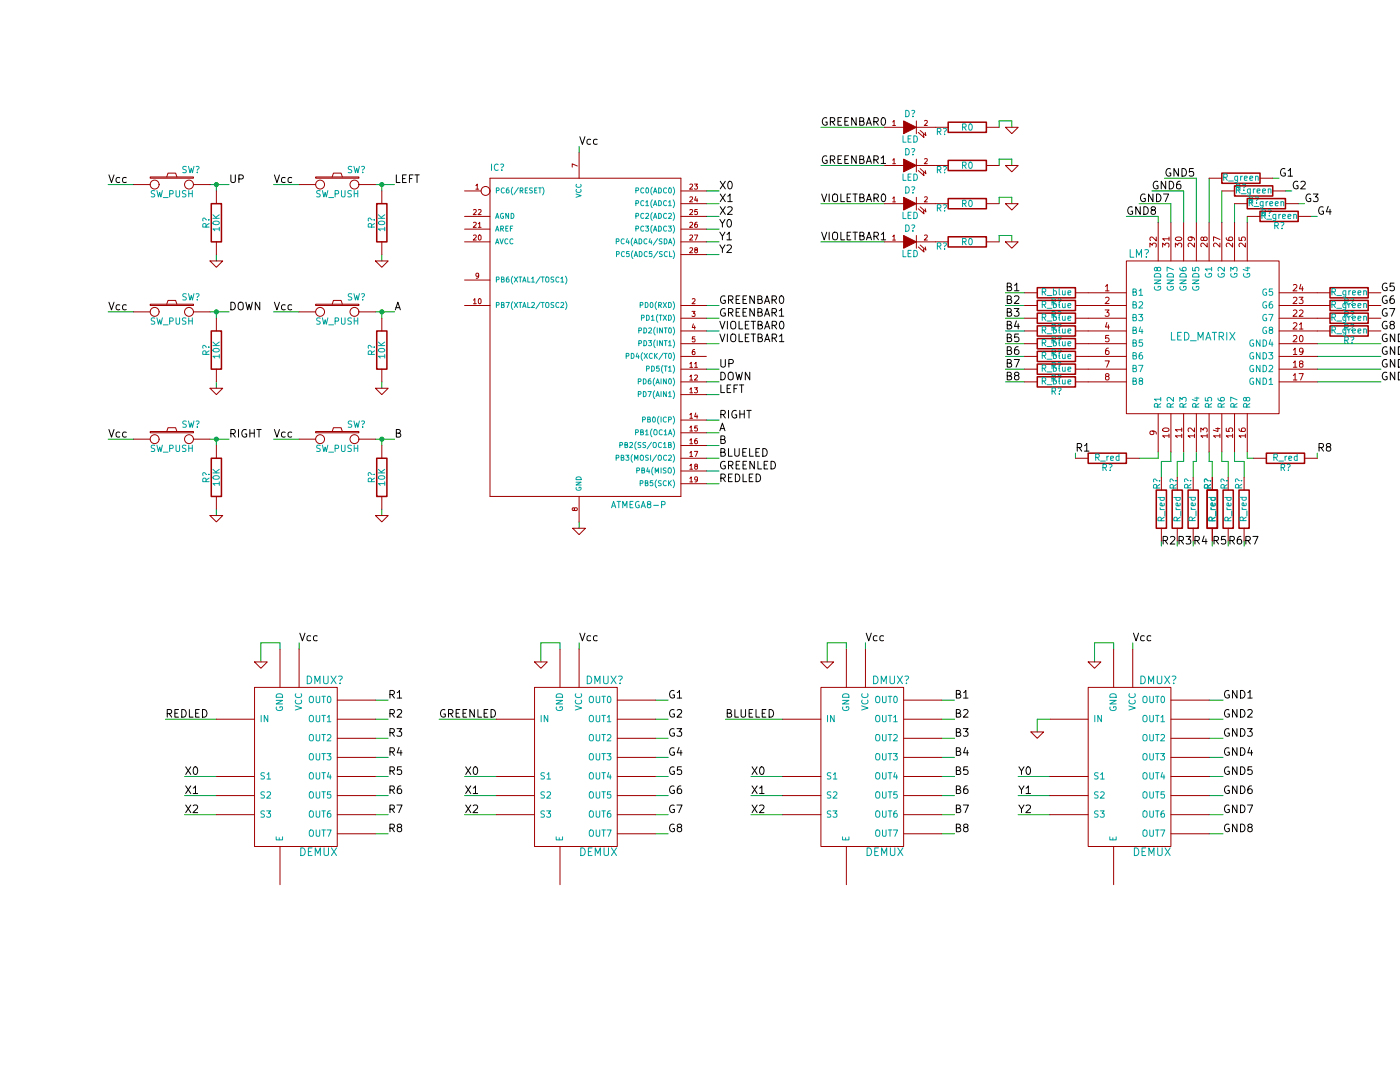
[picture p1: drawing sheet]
EESchema Schematic File Version 2  date mer. 01 août 2012 18:46:12 CEST
LIBS:power
LIBS:device
LIBS:transistors
LIBS:conn
LIBS:linear
LIBS:regul
LIBS:74xx
LIBS:cmos4000
LIBS:adc-dac
LIBS:memory
LIBS:xilinx
LIBS:special
LIBS:microcontrollers
LIBS:dsp
LIBS:microchip
LIBS:analog_switches
LIBS:motorola
LIBS:texas
LIBS:intel
LIBS:audio
LIBS:interface
LIBS:digital-audio
LIBS:philips
LIBS:display
LIBS:cypress
LIBS:siliconi
LIBS:opto
LIBS:atmel
LIBS:contrib
LIBS:valves
LIBS:PixelDungeon
EELAYER 25  0
EELAYER END
$Descr A4 11700 8267
encoding utf-8
Sheet 1 1
Title ""
Date "1 aug 2012"
Rev ""
Comp ""
Comment1 ""
Comment2 ""
Comment3 ""
Comment4 ""
$EndDescr
Wire Wire Line
	9500 1750 9500 1400
Wire Wire Line
	10150 1500 10100 1500
Wire Wire Line
	10250 1600 10200 1600
Wire Wire Line
	9800 1700 9800 1750
Wire Wire Line
	10850 2900 10350 2900
Wire Wire Line
	10850 2700 10350 2700
Wire Wire Line
	8050 2400 7900 2400
Wire Wire Line
	8050 2500 7900 2500
Wire Wire Line
	8050 2700 7900 2700
Wire Wire Line
	8050 2800 7900 2800
Wire Wire Line
	7900 3000 8050 3000
Wire Wire Line
	1300 5650 1700 5650
Wire Wire Line
	6150 5650 5700 5650
Wire Wire Line
	7850 1600 7850 1550
Wire Wire Line
	7850 1550 7950 1550
Wire Wire Line
	7950 1550 7950 1600
Wire Wire Line
	6450 1600 6950 1600
Wire Wire Line
	6450 1900 6950 1900
Wire Wire Line
	7950 1900 7950 1850
Wire Wire Line
	7950 1850 7850 1850
Wire Wire Line
	7850 1850 7850 1900
Wire Wire Line
	7850 1300 7850 1250
Wire Wire Line
	7850 1250 7950 1250
Wire Wire Line
	7950 1250 7950 1300
Wire Wire Line
	6450 1300 6950 1300
Wire Wire Line
	6450 1000 6950 1000
Wire Wire Line
	7950 1000 7950 950 
Wire Wire Line
	7950 950  7850 950 
Wire Wire Line
	7850 950  7850 1000
Wire Wire Line
	5650 2600 5550 2600
Wire Wire Line
	5650 2400 5550 2400
Wire Wire Line
	5650 3000 5550 3000
Wire Wire Line
	5650 3300 5550 3300
Wire Wire Line
	5550 3500 5650 3500
Wire Wire Line
	5650 3700 5550 3700
Wire Wire Line
	5650 2000 5550 2000
Wire Wire Line
	5650 1800 5550 1800
Wire Wire Line
	5650 1600 5550 1600
Wire Wire Line
	4550 4100 4550 4150
Wire Wire Line
	3000 2050 3000 2000
Wire Wire Line
	3000 1500 3000 1450
Wire Wire Line
	2950 1450 3100 1450
Connection ~ 3000 1450
Connection ~ 3000 2450
Wire Wire Line
	2950 2450 3100 2450
Wire Wire Line
	3000 2450 3000 2500
Wire Wire Line
	3000 3050 3000 3000
Wire Wire Line
	3000 4050 3000 4000
Wire Wire Line
	3000 3500 3000 3450
Wire Wire Line
	2950 3450 3100 3450
Connection ~ 3000 3450
Connection ~ 1700 3450
Wire Wire Line
	1650 3450 1800 3450
Wire Wire Line
	1700 3450 1700 3500
Wire Wire Line
	1700 4050 1700 4000
Wire Wire Line
	1700 3050 1700 3000
Wire Wire Line
	1700 2500 1700 2450
Wire Wire Line
	1650 2450 1800 2450
Connection ~ 1700 2450
Connection ~ 1700 1450
Wire Wire Line
	1650 1450 1800 1450
Wire Wire Line
	1700 1450 1700 1500
Wire Wire Line
	1450 6400 1700 6400
Wire Wire Line
	1450 6100 1700 6100
Wire Wire Line
	3900 6400 3650 6400
Wire Wire Line
	3900 6100 3650 6100
Wire Wire Line
	6150 6250 5900 6250
Wire Wire Line
	8000 6400 8250 6400
Wire Wire Line
	8000 6100 8250 6100
Wire Wire Line
	9610 6550 9500 6550
Wire Wire Line
	9610 5800 9500 5800
Wire Wire Line
	9600 1500 9600 1750
Wire Wire Line
	9050 1500 9300 1500
Wire Wire Line
	9300 1500 9300 1750
Wire Wire Line
	9200 1750 9200 1600
Wire Wire Line
	7400 6550 7500 6550
Wire Wire Line
	7400 6250 7500 6250
Wire Wire Line
	7400 5950 7500 5950
Wire Wire Line
	7400 5650 7500 5650
Wire Wire Line
	7400 5500 7500 5500
Wire Wire Line
	7400 5800 7500 5800
Wire Wire Line
	7400 6100 7500 6100
Wire Wire Line
	7400 6400 7500 6400
Wire Wire Line
	5150 6550 5250 6550
Wire Wire Line
	5150 6250 5250 6250
Wire Wire Line
	5150 5950 5250 5950
Wire Wire Line
	5150 5650 5250 5650
Wire Wire Line
	5150 5500 5250 5500
Wire Wire Line
	5150 5800 5250 5800
Wire Wire Line
	5150 6100 5250 6100
Wire Wire Line
	5150 6400 5250 6400
Wire Wire Line
	8950 3600 9100 3600
Wire Wire Line
	9125 3750 9125 3625
Wire Wire Line
	9125 3625 9200 3625
Wire Wire Line
	9200 3625 9200 3550
Wire Wire Line
	9850 3600 9800 3600
Wire Wire Line
	9800 3600 9800 3550
Wire Wire Line
	9650 3750 9650 3625
Wire Wire Line
	9375 3750 9375 3625
Wire Wire Line
	9650 3625 9600 3625
Wire Wire Line
	9600 3625 9600 3550
Wire Wire Line
	9375 3625 9400 3625
Wire Wire Line
	9400 3625 9400 3550
Wire Wire Line
	2950 6400 3050 6400
Wire Wire Line
	2950 6100 3050 6100
Wire Wire Line
	2950 5800 3050 5800
Wire Wire Line
	2950 5500 3050 5500
Wire Wire Line
	8750 5100 8750 5050
Wire Wire Line
	8600 5200 8600 5050
Wire Wire Line
	8600 5050 8750 5050
Wire Wire Line
	6650 5100 6650 5050
Wire Wire Line
	6500 5200 6500 5050
Wire Wire Line
	6500 5050 6650 5050
Wire Wire Line
	4400 5100 4400 5050
Wire Wire Line
	4250 5200 4250 5050
Wire Wire Line
	4250 5050 4400 5050
Wire Wire Line
	2200 5100 2200 5050
Wire Wire Line
	2050 5200 2050 5050
Wire Wire Line
	2050 5050 2200 5050
Wire Wire Line
	2350 5050 2350 5100
Wire Wire Line
	4550 5050 4550 5100
Wire Wire Line
	6800 5050 6800 5100
Wire Wire Line
	8900 5050 8900 5100
Wire Wire Line
	2950 5650 3050 5650
Wire Wire Line
	2950 5950 3050 5950
Wire Wire Line
	2950 6250 3050 6250
Wire Wire Line
	2950 6550 3050 6550
Wire Wire Line
	9500 3550 9500 3625
Wire Wire Line
	9500 3625 9525 3625
Wire Wire Line
	9700 3550 9700 3625
Wire Wire Line
	9700 3625 9775 3625
Wire Wire Line
	9525 3625 9525 3750
Wire Wire Line
	9775 3625 9775 3750
Wire Wire Line
	9300 3550 9300 3625
Wire Wire Line
	9300 3625 9250 3625
Wire Wire Line
	9250 3625 9250 3750
Wire Wire Line
	9100 3600 9100 3550
Wire Wire Line
	9100 1750 9100 1700
Wire Wire Line
	9100 1700 8850 1700
Wire Wire Line
	9200 1600 8950 1600
Wire Wire Line
	9400 1750 9400 1400
Wire Wire Line
	9400 1400 9150 1400
Wire Wire Line
	9610 5950 9500 5950
Wire Wire Line
	9610 5650 9500 5650
Wire Wire Line
	9500 5500 9610 5500
Wire Wire Line
	9500 6100 9610 6100
Wire Wire Line
	9610 6250 9500 6250
Wire Wire Line
	9610 6400 9500 6400
Wire Wire Line
	8250 6250 8000 6250
Wire Wire Line
	5900 6400 6150 6400
Wire Wire Line
	6150 6100 5900 6100
Wire Wire Line
	3650 6250 3900 6250
Wire Wire Line
	1700 6250 1450 6250
Wire Wire Line
	1700 2050 1700 2000
Wire Wire Line
	8250 5650 8150 5650
Wire Wire Line
	8150 5650 8150 5750
Wire Wire Line
	850  3450 1050 3450
Wire Wire Line
	2150 3450 2350 3450
Wire Wire Line
	850  2450 1050 2450
Wire Wire Line
	2150 2450 2350 2450
Wire Wire Line
	850  1450 1050 1450
Wire Wire Line
	2150 1450 2350 1450
Wire Wire Line
	9125 4250 9125 4290
Wire Wire Line
	9250 4250 9250 4290
Wire Wire Line
	9525 4250 9525 4290
Wire Wire Line
	9375 4250 9375 4290
Wire Wire Line
	9650 4250 9650 4290
Wire Wire Line
	9775 4250 9775 4290
Wire Wire Line
	10350 3560 10350 3600
Wire Wire Line
	8450 3560 8450 3600
Wire Wire Line
	4550 1200 4550 1150
Wire Wire Line
	5550 1500 5650 1500
Wire Wire Line
	5650 1700 5550 1700
Wire Wire Line
	5650 1900 5550 1900
Wire Wire Line
	5550 3800 5650 3800
Wire Wire Line
	5650 3600 5550 3600
Wire Wire Line
	5650 3400 5550 3400
Wire Wire Line
	5650 3100 5550 3100
Wire Wire Line
	5650 2900 5550 2900
Wire Wire Line
	5650 2500 5550 2500
Wire Wire Line
	5650 2700 5550 2700
Wire Wire Line
	3900 5650 3450 5650
Wire Wire Line
	8050 2900 7900 2900
Wire Wire Line
	8050 2600 7900 2600
Wire Wire Line
	8050 2300 7900 2300
Wire Wire Line
	10850 2800 10350 2800
Wire Wire Line
	10850 3000 10350 3000
Wire Wire Line
	10350 1700 10300 1700
Wire Wire Line
	9700 1600 9700 1750
Wire Wire Line
	10050 1400 10000 1400
$Comp
L R R?
U 1 1
P 9750 1400
F 0 "R?" V 9830 1400 50  0000 C CNN
F 1 "R_green" V 9750 1400 50  0000 C CNN
	1    9750 1400
	0    1    1    0   
$EndComp
$Comp
L R R?
U 1 1
P 9850 1500
F 0 "R?" V 9930 1500 50  0000 C CNN
F 1 "R_green" V 9850 1500 50  0000 C CNN
	1    9850 1500
	0    1    1    0   
$EndComp
$Comp
L R R?
U 1 1
P 9950 1600
F 0 "R?" V 10030 1600 50  0000 C CNN
F 1 "R_green" V 9950 1600 50  0000 C CNN
	1    9950 1600
	0    1    1    0   
$EndComp
$Comp
L R R?
U 1 1
P 10050 1700
F 0 "R?" V 10130 1700 50  0000 C CNN
F 1 "R_green" V 10050 1700 50  0000 C CNN
	1    10050 1700
	0    1    1    0   
$EndComp
$Comp
L R R?
U 1 1
P 10600 2300
F 0 "R?" V 10680 2300 50  0000 C CNN
F 1 "R_green" V 10600 2300 50  0000 C CNN
	1    10600 2300
	0    1    1    0   
$EndComp
$Comp
L R R?
U 1 1
P 10600 2400
F 0 "R?" V 10680 2400 50  0000 C CNN
F 1 "R_green" V 10600 2400 50  0000 C CNN
	1    10600 2400
	0    1    1    0   
$EndComp
$Comp
L R R?
U 1 1
P 10600 2500
F 0 "R?" V 10680 2500 50  0000 C CNN
F 1 "R_green" V 10600 2500 50  0000 C CNN
	1    10600 2500
	0    1    1    0   
$EndComp
$Comp
L R R?
U 1 1
P 10600 2600
F 0 "R?" V 10680 2600 50  0000 C CNN
F 1 "R_green" V 10600 2600 50  0000 C CNN
	1    10600 2600
	0    1    1    0   
$EndComp
$Comp
L R R?
U 1 1
P 8300 2300
F 0 "R?" V 8380 2300 50  0000 C CNN
F 1 "R_blue" V 8300 2300 50  0000 C CNN
	1    8300 2300
	0    1    1    0   
$EndComp
$Comp
L R R?
U 1 1
P 8300 2400
F 0 "R?" V 8380 2400 50  0000 C CNN
F 1 "R_blue" V 8300 2400 50  0000 C CNN
	1    8300 2400
	0    1    1    0   
$EndComp
$Comp
L R R?
U 1 1
P 8300 2500
F 0 "R?" V 8380 2500 50  0000 C CNN
F 1 "R_blue" V 8300 2500 50  0000 C CNN
	1    8300 2500
	0    1    1    0   
$EndComp
$Comp
L R R?
U 1 1
P 8300 2600
F 0 "R?" V 8380 2600 50  0000 C CNN
F 1 "R_blue" V 8300 2600 50  0000 C CNN
	1    8300 2600
	0    1    1    0   
$EndComp
$Comp
L R R?
U 1 1
P 8300 2700
F 0 "R?" V 8380 2700 50  0000 C CNN
F 1 "R_blue" V 8300 2700 50  0000 C CNN
	1    8300 2700
	0    1    1    0   
$EndComp
$Comp
L R R?
U 1 1
P 8300 2800
F 0 "R?" V 8380 2800 50  0000 C CNN
F 1 "R_blue" V 8300 2800 50  0000 C CNN
	1    8300 2800
	0    1    1    0   
$EndComp
$Comp
L R R?
U 1 1
P 8300 2900
F 0 "R?" V 8380 2900 50  0000 C CNN
F 1 "R_blue" V 8300 2900 50  0000 C CNN
	1    8300 2900
	0    1    1    0   
$EndComp
$Comp
L R R?
U 1 1
P 8300 3000
F 0 "R?" V 8380 3000 50  0000 C CNN
F 1 "R_blue" V 8300 3000 50  0000 C CNN
	1    8300 3000
	0    1    1    0   
$EndComp
Text Label 3450 5650 0    60   ~ 0
GREENLED
$Comp
L DEMUX DMUX?
U 1 1
P 3500 5850
F 0 "DMUX?" H 4750 6350 60  0000 C CNN
F 1 "DEMUX" H 4700 5000 60  0000 C CNN
	1    3500 5850
	1    0    0    -1  
$EndComp
$Comp
L LED D?
U 1 1
P 7150 1600
F 0 "D?" H 7150 1700 50  0000 C CNN
F 1 "LED" H 7150 1500 50  0000 C CNN
	1    7150 1600
	1    0    0    -1  
$EndComp
$Comp
L R R?
U 1 1
P 7600 1600
F 0 "R?" V 7565 1800 50  0000 C CNN
F 1 "R0" V 7600 1600 50  0000 C CNN
	1    7600 1600
	0    -1   -1   0   
$EndComp
$Comp
L GND #PWR?
U 1 1
P 7950 1600
F 0 "#PWR?" H 7950 1600 30  0001 C CNN
F 1 "GND" H 7950 1530 30  0001 C CNN
	1    7950 1600
	1    0    0    -1  
$EndComp
Text Label 6450 1600 0    60   ~ 0
VIOLETBAR0
Text Label 6450 1900 0    60   ~ 0
VIOLETBAR1
$Comp
L GND #PWR?
U 1 1
P 7950 1900
F 0 "#PWR?" H 7950 1900 30  0001 C CNN
F 1 "GND" H 7950 1830 30  0001 C CNN
	1    7950 1900
	1    0    0    -1  
$EndComp
$Comp
L R R?
U 1 1
P 7600 1900
F 0 "R?" V 7565 2100 50  0000 C CNN
F 1 "R0" V 7600 1900 50  0000 C CNN
	1    7600 1900
	0    -1   -1   0   
$EndComp
$Comp
L LED D?
U 1 1
P 7150 1900
F 0 "D?" H 7150 2000 50  0000 C CNN
F 1 "LED" H 7150 1800 50  0000 C CNN
	1    7150 1900
	1    0    0    -1  
$EndComp
$Comp
L LED D?
U 1 1
P 7150 1300
F 0 "D?" H 7150 1400 50  0000 C CNN
F 1 "LED" H 7150 1200 50  0000 C CNN
	1    7150 1300
	1    0    0    -1  
$EndComp
$Comp
L R R?
U 1 1
P 7600 1300
F 0 "R?" V 7565 1500 50  0000 C CNN
F 1 "R0" V 7600 1300 50  0000 C CNN
	1    7600 1300
	0    -1   -1   0   
$EndComp
$Comp
L GND #PWR?
U 1 1
P 7950 1300
F 0 "#PWR?" H 7950 1300 30  0001 C CNN
F 1 "GND" H 7950 1230 30  0001 C CNN
	1    7950 1300
	1    0    0    -1  
$EndComp
Text Label 6450 1300 0    60   ~ 0
GREENBAR1
Text Label 6450 1000 0    60   ~ 0
GREENBAR0
$Comp
L GND #PWR?
U 1 1
P 7950 1000
F 0 "#PWR?" H 7950 1000 30  0001 C CNN
F 1 "GND" H 7950 930 30  0001 C CNN
	1    7950 1000
	1    0    0    -1  
$EndComp
$Comp
L R R?
U 1 1
P 7600 1000
F 0 "R?" V 7565 1200 50  0000 C CNN
F 1 "R0" V 7600 1000 50  0000 C CNN
	1    7600 1000
	0    -1   -1   0   
$EndComp
$Comp
L LED D?
U 1 1
P 7150 1000
F 0 "D?" H 7150 1100 50  0000 C CNN
F 1 "LED" H 7150 900 50  0000 C CNN
	1    7150 1000
	1    0    0    -1  
$EndComp
Text Label 5650 2700 0    60   ~ 0
VIOLETBAR1
Text Label 5650 2600 0    60   ~ 0
VIOLETBAR0
Text Label 5650 2500 0    60   ~ 0
GREENBAR1
Text Label 5650 2400 0    60   ~ 0
GREENBAR0
Text Label 5650 3500 0    60   ~ 0
B
Text Label 5650 3400 0    60   ~ 0
A
Text Label 5650 3300 0    60   ~ 0
RIGHT
Text Label 5650 3100 0    60   ~ 0
LEFT
Text Label 5650 3000 0    60   ~ 0
DOWN
Text Label 5650 2900 0    60   ~ 0
UP
Text Label 5700 5650 0    60   ~ 0
BLUELED
Text Label 1300 5650 0    60   ~ 0
REDLED
Text Label 5650 3600 0    60   ~ 0
BLUELED
Text Label 5650 3700 0    60   ~ 0
GREENLED
Text Label 5650 3800 0    60   ~ 0
REDLED
Text Label 5650 2000 0    60   ~ 0
Y2
Text Label 5650 1900 0    60   ~ 0
Y1
Text Label 5650 1800 0    60   ~ 0
Y0
Text Label 5650 1700 0    60   ~ 0
X2
Text Label 5650 1600 0    60   ~ 0
X1
Text Label 5650 1500 0    60   ~ 0
X0
$Comp
L GND #PWR?
U 1 1
P 4550 4150
F 0 "#PWR?" H 4550 4150 30  0001 C CNN
F 1 "GND" H 4550 4080 30  0001 C CNN
	1    4550 4150
	1    0    0    -1  
$EndComp
Text Label 4550 1150 0    60   ~ 0
Vcc
$Comp
L ATMEGA8-P IC?
U 1 1
P 4550 2600
F 0 "IC?" H 3850 3850 50  0000 L BNN
F 1 "ATMEGA8-P" H 4800 1200 50  0000 L BNN
F 2 "DIL28" H 5050 1125 50  0001 C CNN
	1    4550 2600
	1    0    0    -1  
$EndComp
$Comp
L R R?
U 1 1
P 9525 4000
F 0 "R?" V 9560 3800 50  0000 C CNN
F 1 "R_red" V 9525 4000 50  0000 C CNN
	1    9525 4000
	-1   0    0    1   
$EndComp
$Comp
L R R?
U 1 1
P 10100 3600
F 0 "R?" V 10180 3600 50  0000 C CNN
F 1 "R_red" V 10100 3600 50  0000 C CNN
	1    10100 3600
	0    1    1    0   
$EndComp
$Comp
L R R?
U 1 1
P 9525 4000
F 0 "R?" V 9560 3800 50  0000 C CNN
F 1 "R_red" V 9525 4000 50  0000 C CNN
	1    9525 4000
	-1   0    0    1   
$EndComp
$Comp
L R R?
U 1 1
P 9650 4000
F 0 "R?" V 9680 3800 50  0000 C CNN
F 1 "R_red" V 9650 4000 50  0000 C CNN
	1    9650 4000
	-1   0    0    1   
$EndComp
$Comp
L R R?
U 1 1
P 9775 4000
F 0 "R?" V 9740 4200 50  0000 C CNN
F 1 "R_red" V 9775 4000 50  0000 C CNN
	1    9775 4000
	1    0    0    -1  
$EndComp
$Comp
L R R?
U 1 1
P 9375 4000
F 0 "R?" V 9340 4200 50  0000 C CNN
F 1 "R_red" V 9375 4000 50  0000 C CNN
	1    9375 4000
	1    0    0    -1  
$EndComp
$Comp
L R R?
U 1 1
P 9250 4000
F 0 "R?" V 9280 3800 50  0000 C CNN
F 1 "R_red" V 9250 4000 50  0000 C CNN
	1    9250 4000
	-1   0    0    1   
$EndComp
$Comp
L R R?
U 1 1
P 9125 4000
F 0 "R?" V 9160 3800 50  0000 C CNN
F 1 "R_red" V 9125 4000 50  0000 C CNN
	1    9125 4000
	-1   0    0    1   
$EndComp
$Comp
L R R?
U 1 1
P 8700 3600
F 0 "R?" V 8780 3600 50  0000 C CNN
F 1 "R_red" V 8700 3600 50  0000 C CNN
	1    8700 3600
	0    1    1    0   
$EndComp
$Comp
L DEMUX DMUX?
U 1 1
P 5750 5850
F 0 "DMUX?" H 7000 6350 60  0000 C CNN
F 1 "DEMUX" H 6950 5000 60  0000 C CNN
	1    5750 5850
	1    0    0    -1  
$EndComp
Text Label 2150 1450 0    60   ~ 0
Vcc
Text Label 850  1450 0    60   ~ 0
Vcc
Text Label 2150 2450 0    60   ~ 0
Vcc
Text Label 850  2450 0    60   ~ 0
Vcc
Text Label 2150 3450 0    60   ~ 0
Vcc
Text Label 850  3450 0    60   ~ 0
Vcc
Text Label 8900 5050 0    60   ~ 0
Vcc
Text Label 6800 5050 0    60   ~ 0
Vcc
Text Label 4550 5050 0    60   ~ 0
Vcc
Text Label 2350 5050 0    60   ~ 0
Vcc
$Comp
L SW_PUSH SW?
U 1 1
P 2650 3450
F 0 "SW?" H 2800 3560 50  0000 C CNN
F 1 "SW_PUSH" H 2650 3370 50  0000 C CNN
	1    2650 3450
	1    0    0    -1  
$EndComp
$Comp
L SW_PUSH SW?
U 1 1
P 1350 3450
F 0 "SW?" H 1500 3560 50  0000 C CNN
F 1 "SW_PUSH" H 1350 3370 50  0000 C CNN
	1    1350 3450
	1    0    0    -1  
$EndComp
$Comp
L SW_PUSH SW?
U 1 1
P 2650 2450
F 0 "SW?" H 2800 2560 50  0000 C CNN
F 1 "SW_PUSH" H 2650 2370 50  0000 C CNN
	1    2650 2450
	1    0    0    -1  
$EndComp
$Comp
L SW_PUSH SW?
U 1 1
P 1350 2450
F 0 "SW?" H 1500 2560 50  0000 C CNN
F 1 "SW_PUSH" H 1350 2370 50  0000 C CNN
	1    1350 2450
	1    0    0    -1  
$EndComp
$Comp
L SW_PUSH SW?
U 1 1
P 2650 1450
F 0 "SW?" H 2800 1560 50  0000 C CNN
F 1 "SW_PUSH" H 2650 1370 50  0000 C CNN
	1    2650 1450
	1    0    0    -1  
$EndComp
$Comp
L SW_PUSH SW?
U 1 1
P 1350 1450
F 0 "SW?" H 1500 1560 50  0000 C CNN
F 1 "SW_PUSH" H 1350 1370 50  0000 C CNN
	1    1350 1450
	1    0    0    -1  
$EndComp
$Comp
L GND #PWR02
U 1 1
P 8150 5750
F 0 "#PWR02" H 8150 5750 30  0001 C CNN
F 1 "GND" H 8150 5680 30  0001 C CNN
	1    8150 5750
	1    0    0    -1  
$EndComp
$Comp
L R R?
U 1 1
P 3000 1750
F 0 "R?" V 3080 1750 50  0000 C CNN
F 1 "10K" V 3000 1750 50  0000 C CNN
	1    3000 1750
	-1   0    0    1   
$EndComp
$Comp
L GND #PWR03
U 1 1
P 3000 2050
F 0 "#PWR03" H 3000 2050 30  0001 C CNN
F 1 "GND" H 3000 1980 30  0001 C CNN
	1    3000 2050
	1    0    0    -1  
$EndComp
Text Label 3100 1450 0    60   ~ 0
LEFT
Text Label 3100 2450 0    60   ~ 0
A
$Comp
L GND #PWR04
U 1 1
P 3000 3050
F 0 "#PWR04" H 3000 3050 30  0001 C CNN
F 1 "GND" H 3000 2980 30  0001 C CNN
	1    3000 3050
	1    0    0    -1  
$EndComp
$Comp
L R R?
U 1 1
P 3000 2750
F 0 "R?" V 3080 2750 50  0000 C CNN
F 1 "10K" V 3000 2750 50  0000 C CNN
	1    3000 2750
	-1   0    0    1   
$EndComp
$Comp
L R R?
U 1 1
P 3000 3750
F 0 "R?" V 3080 3750 50  0000 C CNN
F 1 "10K" V 3000 3750 50  0000 C CNN
	1    3000 3750
	-1   0    0    1   
$EndComp
$Comp
L GND #PWR05
U 1 1
P 3000 4050
F 0 "#PWR05" H 3000 4050 30  0001 C CNN
F 1 "GND" H 3000 3980 30  0001 C CNN
	1    3000 4050
	1    0    0    -1  
$EndComp
Text Label 3100 3450 0    60   ~ 0
B
Text Label 1800 3450 0    60   ~ 0
RIGHT
$Comp
L GND #PWR06
U 1 1
P 1700 4050
F 0 "#PWR06" H 1700 4050 30  0001 C CNN
F 1 "GND" H 1700 3980 30  0001 C CNN
	1    1700 4050
	1    0    0    -1  
$EndComp
$Comp
L R R?
U 1 1
P 1700 3750
F 0 "R?" V 1780 3750 50  0000 C CNN
F 1 "10K" V 1700 3750 50  0000 C CNN
	1    1700 3750
	-1   0    0    1   
$EndComp
$Comp
L R R?
U 1 1
P 1700 2750
F 0 "R?" V 1780 2750 50  0000 C CNN
F 1 "10K" V 1700 2750 50  0000 C CNN
	1    1700 2750
	-1   0    0    1   
$EndComp
$Comp
L GND #PWR07
U 1 1
P 1700 3050
F 0 "#PWR07" H 1700 3050 30  0001 C CNN
F 1 "GND" H 1700 2980 30  0001 C CNN
	1    1700 3050
	1    0    0    -1  
$EndComp
Text Label 1800 2450 0    60   ~ 0
DOWN
Text Label 1800 1450 0    60   ~ 0
UP
$Comp
L GND #PWR08
U 1 1
P 1700 2050
F 0 "#PWR08" H 1700 2050 30  0001 C CNN
F 1 "GND" H 1700 1980 30  0001 C CNN
	1    1700 2050
	1    0    0    -1  
$EndComp
$Comp
L R R?
U 1 1
P 1700 1750
F 0 "R?" V 1780 1750 50  0000 C CNN
F 1 "10K" V 1700 1750 50  0000 C CNN
	1    1700 1750
	-1   0    0    1   
$EndComp
Text Label 5900 6250 0    60   ~ 0
X1
Text Label 10350 1700 0    60   ~ 0
G4
Text Label 10050 1400 0    60   ~ 0
G1
Text Label 10150 1500 0    60   ~ 0
G2
Text Label 10250 1600 0    60   ~ 0
G3
Text Label 9150 1400 0    60   ~ 0
GND5
Text Label 9050 1500 0    60   ~ 0
GND6
Text Label 8950 1600 0    60   ~ 0
GND7
Text Label 8850 1700 0    60   ~ 0
GND8
Text Label 7900 3000 0    60   ~ 0
B8
Text Label 7900 2900 0    60   ~ 0
B7
Text Label 7900 2800 0    60   ~ 0
B6
Text Label 7900 2700 0    60   ~ 0
B5
Text Label 7900 2600 0    60   ~ 0
B4
Text Label 7900 2500 0    60   ~ 0
B3
Text Label 7900 2400 0    60   ~ 0
B2
Text Label 7900 2300 0    60   ~ 0
B1
Text Label 10850 2300 0    60   ~ 0
G5
Text Label 10850 2400 0    60   ~ 0
G6
Text Label 10850 2500 0    60   ~ 0
G7
Text Label 10850 2600 0    60   ~ 0
G8
Text Label 10850 2700 0    60   ~ 0
GND4
Text Label 10850 2800 0    60   ~ 0
GND3
Text Label 10850 2900 0    60   ~ 0
GND2
Text Label 10850 3000 0    60   ~ 0
GND1
$Comp
L DEMUX DMUX?
U 1 1
P 7850 5850
F 0 "DMUX?" H 9100 6350 60  0000 C CNN
F 1 "DEMUX" H 9050 5000 60  0000 C CNN
	1    7850 5850
	1    0    0    -1  
$EndComp
Text Label 8000 6400 0    60   ~ 0
Y2
Text Label 9610 5500 0    60   ~ 0
GND1
Text Label 9610 5650 0    60   ~ 0
GND2
Text Label 9610 5800 0    60   ~ 0
GND3
Text Label 9610 5950 0    60   ~ 0
GND4
Text Label 9610 6100 0    60   ~ 0
GND5
Text Label 9610 6250 0    60   ~ 0
GND6
Text Label 9610 6400 0    60   ~ 0
GND7
Text Label 9610 6550 0    60   ~ 0
GND8
Text Label 7500 5500 0    60   ~ 0
B1
Text Label 7500 5650 0    60   ~ 0
B2
Text Label 7500 5800 0    60   ~ 0
B3
Text Label 7500 5950 0    60   ~ 0
B4
Text Label 7500 6100 0    60   ~ 0
B5
Text Label 7500 6250 0    60   ~ 0
B6
Text Label 7500 6400 0    60   ~ 0
B7
Text Label 7500 6550 0    60   ~ 0
B8
Text Label 5250 5500 0    60   ~ 0
G1
Text Label 5250 5650 0    60   ~ 0
G2
Text Label 5250 5800 0    60   ~ 0
G3
Text Label 5250 5950 0    60   ~ 0
G4
Text Label 5250 6100 0    60   ~ 0
G5
Text Label 5250 6250 0    60   ~ 0
G6
Text Label 5250 6400 0    60   ~ 0
G7
Text Label 5250 6550 0    60   ~ 0
G8
Text Label 8000 6100 0    60   ~ 0
Y0
Text Label 8000 6250 0    60   ~ 0
Y1
Text Label 5900 6400 0    60   ~ 0
X2
Text Label 5900 6100 0    60   ~ 0
X0
Text Label 3650 6400 0    60   ~ 0
X2
Text Label 3650 6100 0    60   ~ 0
X0
Text Label 3650 6250 0    60   ~ 0
X1
Text Label 1450 6400 0    60   ~ 0
X2
Text Label 1450 6100 0    60   ~ 0
X0
Text Label 1450 6250 0    60   ~ 0
X1
$Comp
L DEMUX DMUX?
U 1 1
P 1300 5850
F 0 "DMUX?" H 2550 6350 60  0000 C CNN
F 1 "DEMUX" H 2500 5000 60  0000 C CNN
	1    1300 5850
	1    0    0    -1  
$EndComp
Text Label 3050 6550 0    60   ~ 0
R8
Text Label 3050 6400 0    60   ~ 0
R7
Text Label 3050 6250 0    60   ~ 0
R6
Text Label 3050 6100 0    60   ~ 0
R5
Text Label 3050 5950 0    60   ~ 0
R4
Text Label 3050 5800 0    60   ~ 0
R3
Text Label 9525 4290 0    60   ~ 0
R5
Text Label 10350 3560 0    60   ~ 0
R8
Text Label 9775 4290 0    60   ~ 0
R7
Text Label 9650 4290 0    60   ~ 0
R6
Text Label 9375 4290 0    60   ~ 0
R4
Text Label 9250 4290 0    60   ~ 0
R3
Text Label 9125 4290 0    60   ~ 0
R2
Text Label 8450 3560 0    60   ~ 0
R1
Text Label 3050 5650 0    60   ~ 0
R2
Text Label 3050 5500 0    60   ~ 0
R1
$Comp
L GND #PWR010
U 1 1
P 8600 5200
F 0 "#PWR010" H 8600 5200 30  0001 C CNN
F 1 "GND" H 8600 5130 30  0001 C CNN
	1    8600 5200
	1    0    0    -1  
$EndComp
$Comp
L GND #PWR011
U 1 1
P 6500 5200
F 0 "#PWR011" H 6500 5200 30  0001 C CNN
F 1 "GND" H 6500 5130 30  0001 C CNN
	1    6500 5200
	1    0    0    -1  
$EndComp
$Comp
L GND #PWR012
U 1 1
P 4250 5200
F 0 "#PWR012" H 4250 5200 30  0001 C CNN
F 1 "GND" H 4250 5130 30  0001 C CNN
	1    4250 5200
	1    0    0    -1  
$EndComp
$Comp
L GND #PWR013
U 1 1
P 2050 5200
F 0 "#PWR013" H 2050 5200 30  0001 C CNN
F 1 "GND" H 2050 5130 30  0001 C CNN
	1    2050 5200
	1    0    0    -1  
$EndComp
$Comp
L LED_MATRIX LM?
U 1 1
P 9450 2650
F 0 "LM?" H 8950 3300 60  0000 C CNN
F 1 "LED_MATRIX" H 9450 2650 60  0000 C CNN
	1    9450 2650
	1    0    0    -1  
$EndComp
$EndSCHEMATC
